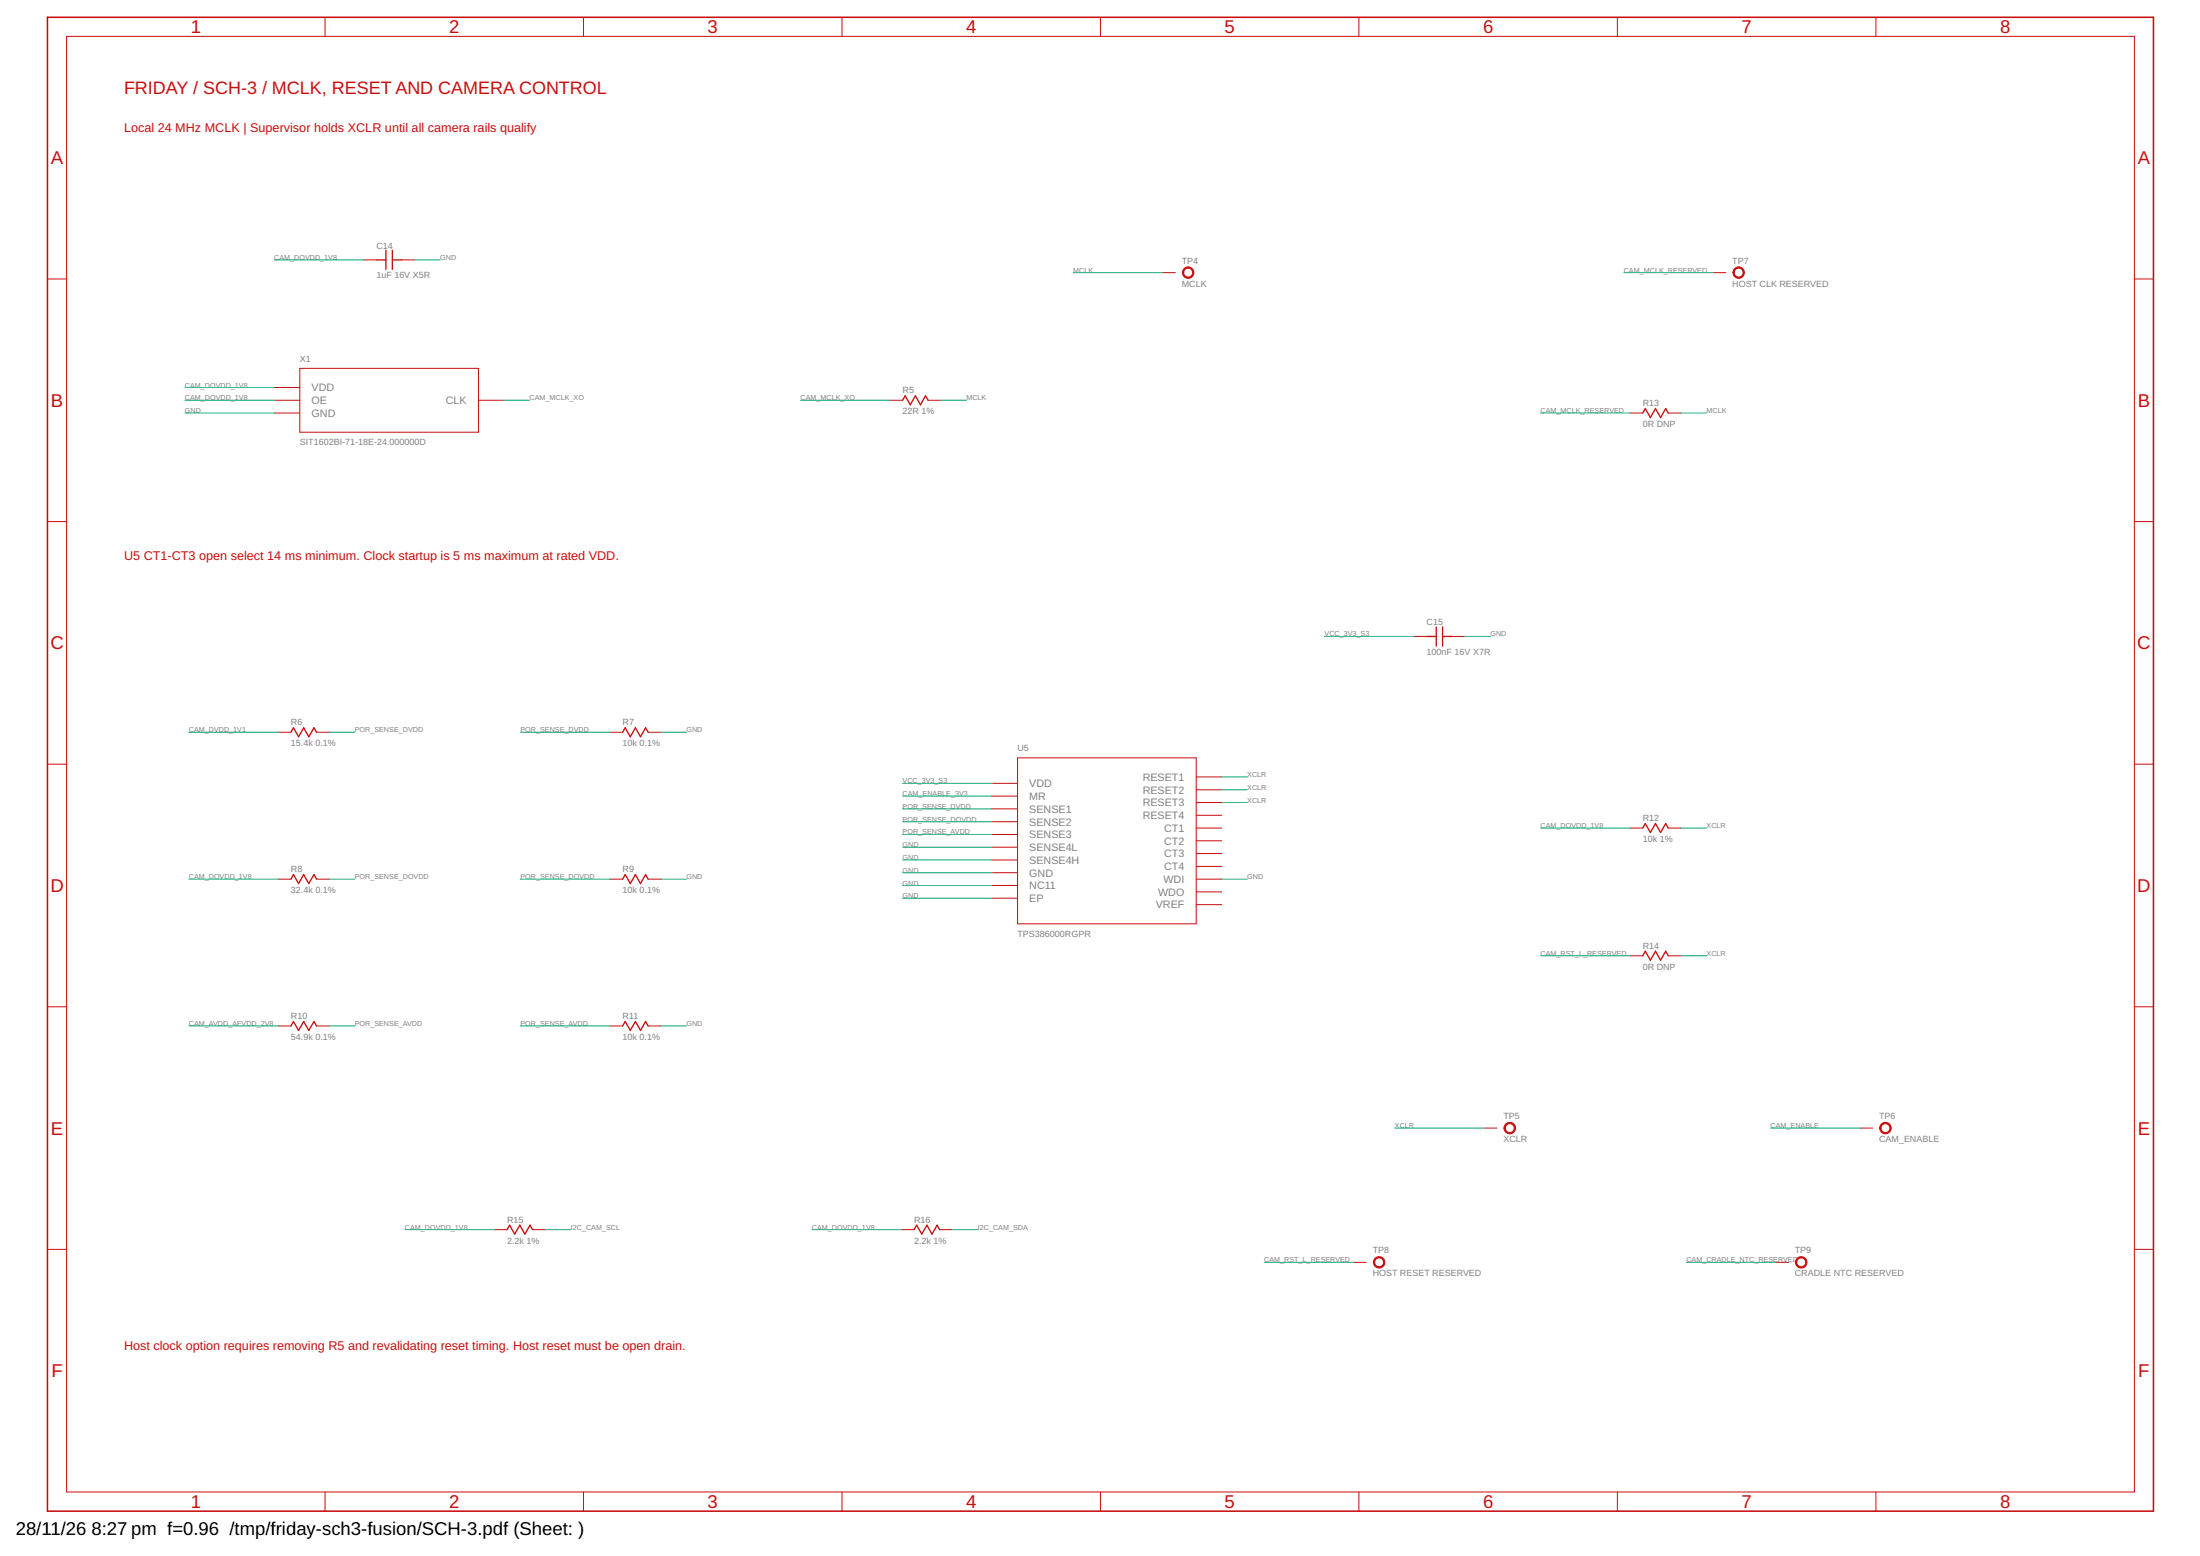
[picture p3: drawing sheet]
<svg xmlns="http://www.w3.org/2000/svg" width="420mm" height="297mm" viewBox="0 0 420 297" stroke-linecap="round" stroke-linejoin="round" font-family="sans-serif">
<path d="M9.1 3.3h402.2v285.2h-402.2z" fill="none" stroke="#c90d0c" stroke-width=".3"/>
<g fill="none" stroke="#c90d0c" stroke-width=".19">
<path d="M12.7 6.9h394.9v277.9h-394.9zM62.1 3.3v3.6M111.4 3.3v3.6M160.8 3.3v3.6M210.2 3.3v3.6M259.5 3.3v3.6M308.9 3.3v3.6M358.3 3.3v3.6M9.1 53.3h3.6M69.4 49.6h2.5M76.8 49.6h2.4M222 52h2.5"/>
<path d="M327.2 52h2.4M407.6 53.3h3.7M52.4 74h4.9M52.4 76.4h4.9M52.4 78.8h4.9M57.3 70.3h34.1v12.2h-34.1zM91.4 76.4h4.9M169.9 76.4h2.5M177.2 76.4h2.5M311.3 78.8h2.4M318.6 78.8h2.4M9.1 99.6h3.6"/>
<path d="M407.6 99.6h3.7M53.1 139.8h2.5M60.5 139.8h2.4M116.5 139.8h2.4M123.8 139.8h2.4M270 121.5h2.5M277.3 121.5h2.5M9.1 145.9h3.6M189.4 149.5h4.9M189.4 152h4.9M189.4 154.4h4.9M189.4 156.9h4.9"/>
<path d="M189.4 159.3h4.9M194.3 144.7h34.2v31.7h-34.2zM228.5 148.3h4.8M228.5 150.8h4.8M228.5 153.2h4.8M228.5 155.6h4.8M228.5 158.1h4.8M311.3 158.1h2.4M318.6 158.1h2.4M407.6 145.9h3.7M53.1 167.8h2.5M60.5 167.8h2.4"/>
<path d="M116.5 167.8h2.4M123.8 167.8h2.4M189.4 161.7h4.9M189.4 164.2h4.9M189.4 166.6h4.9M189.4 169h4.9M189.4 171.5h4.9M228.5 160.5h4.8M228.5 162.9h4.8M228.5 165.4h4.8M228.5 167.8h4.8M228.5 170.3h4.8"/>
<path d="M228.5 172.7h4.8M9.1 192.2h3.6M53.1 195.9h2.5M60.5 195.9h2.4M116.5 195.9h2.4M123.8 195.9h2.4M311.3 182.5h2.4M318.6 182.5h2.4M407.6 192.2h3.7M283.5 215.3h2.4M355.2 215.3h2.5M9.1 238.5h3.6"/>
<path d="M94.4 234.7h2.4M101.7 234.7h2.4M172.1 234.7h2.5M179.5 234.7h2.4M407.6 238.5h3.7M258.5 241h2.4M339.1 241h2.5M62.1 284.8v3.7M111.4 284.8v3.7M160.8 284.8v3.7M210.2 284.8v3.7M259.5 284.8v3.7"/>
<path d="M308.9 284.8v3.7M358.3 284.8v3.7"/>
</g>
<g fill="none" stroke="#c90d0c" stroke-width=".25">
<path d="M71.9 49.6h1.8M73.7 47.8v3.6M74.9 47.8v3.6M74.9 49.6h1.9M172.4 76.4l.5-.8 .9 1.7 1-1.7 1 1.7 1-1.7 .4 .8M313.7 78.8l.5-.8 1 1.7 1-1.7 .9 1.7 1-1.7 .5 .8M274.3 119.7v3.6M275.5 119.7v3.6M55.6 139.8l.4-.9 1 1.8 1-1.8 1 1.8 1-1.8 .5 .9M118.9 139.8l.5-.9 1 1.8 .9-1.8 1 1.8 1-1.8 .5 .9M272.5 121.5h1.8M275.5 121.5h1.8"/>
<path d="M313.7 158.1l.5-.9 1 1.7 1-1.7 .9 1.7 1-1.7 .5 .9M55.6 167.8l.4-.8 1 1.7 1-1.7 1 1.7 1-1.7 .5 .8M118.9 167.8l.5-.8 1 1.7 .9-1.7 1 1.7 1-1.7 .5 .8M55.6 195.9l.4-.9 1 1.7 1-1.7 1 1.7 1-1.7 .5 .9M118.9 195.9l.5-.9 1 1.7 .9-1.7 1 1.7 1-1.7 .5 .9M313.7 182.5l.5-.9 1 1.7 1-1.7 .9 1.7 1-1.7 .5 .9M96.8 234.7l.5-.8 1 1.7 1-1.7 .9 1.7 1-1.7 .5 .8M174.6 234.7l.5-.8 .9 1.7 1-1.7 1 1.7 1-1.7 .5 .8"/>
</g>
<g fill="#c90d0c" stroke="#c90d0c" stroke-width=".19">
<path d="M226.2 51.2a1.09 1.09 0 0 1 1.7 .3 1.09 1.09 0 0 1-.7 1.6 1.09 1.09 0 0 1-1.4-1.1h.3a.85 .85 0 0 1 1.1-.8 .85 .85 0 0 1 .3 1.4 .85 .85 0 0 1-1.4-.3v-.3h-.3z" fill-rule="evenodd"/>
<path d="M287.6 214.5a1.1 1.1 0 0 1 1.7 .4 1.1 1.1 0 0 1-.7 1.5 1.1 1.1 0 0 1-1.4-1.1h.3a.85 .85 0 0 1 1.2-.7 .85 .85 0 0 1 .2 1.4 .85 .85 0 0 1-1.4-.4v-.3h-.3z" fill-rule="evenodd"/>
<path d="M359.4 214.5a1.1 1.1 0 0 1 1.7 .4 1.1 1.1 0 0 1-.8 1.5 1.1 1.1 0 0 1-1.3-1.1h.2a.86 .86 0 0 1 1.3-.7 .86 .86 0 0 1 .1 1.5 .86 .86 0 0 1-1.3-.5l-.1-.3h-.2z" fill-rule="evenodd"/>
<path d="M331.3 51.2a1.09 1.09 0 0 1 1.7 .4 1.09 1.09 0 0 1-.7 1.5 1.09 1.09 0 0 1-1.3-1.1h.2a.85 .85 0 0 1 1.2-.8 .85 .85 0 0 1 .2 1.4 .85 .85 0 0 1-1.4-.3v-.3h-.2z" fill-rule="evenodd"/>
<path d="M262.7 240.2a1.09 1.09 0 0 1 1.6 .2 1.09 1.09 0 0 1-.6 1.6 1.09 1.09 0 0 1-1.4-1h.2a.85 .85 0 0 1 1.2-.8 .85 .85 0 0 1 .3 1.4 .85 .85 0 0 1-1.4-.4l-.1-.2h-.2z" fill-rule="evenodd"/>
<path d="M343.3 240.2a1.1 1.1 0 0 1 1.7 .3 1.1 1.1 0 0 1-.7 1.6 1.1 1.1 0 0 1-1.4-1.1h.3a.86 .86 0 0 1 1.2-.7 .86 .86 0 0 1 .1 1.4 .86 .86 0 0 1-1.3-.5v-.2h-.3z" fill-rule="evenodd"/>
</g>
<g fill="none" stroke="#0dab76" stroke-width=".19">
<path d="M52.4 49.6h17M79.2 49.6h4.9M205 52h17M310.1 52h17.1M35.3 74h17.1M35.3 76.4h17.1M35.3 78.8h17.1M96.3 76.4h4.8M152.9 76.4h17M179.7 76.4h4.9M294.2 78.8h17.1M321 78.8h4.9"/>
<path d="M36.1 139.8h17M62.9 139.8h4.9M99.4 139.8h17.1M126.2 139.8h4.9M253 121.5h17M279.8 121.5h4.8M172.4 149.5h17M172.4 152h17M172.4 154.4h17M172.4 156.9h17M172.4 159.3h17M233.3 148.3h4.9"/>
<path d="M233.3 150.8h4.9M233.3 153.2h4.9M294.2 158.1h17.1M321 158.1h4.9M36.1 167.8h17M62.9 167.8h4.9M99.4 167.8h17.1M126.2 167.8h4.9M172.4 161.7h17M172.4 164.2h17M172.4 169h17M172.4 166.6h17"/>
<path d="M172.4 171.5h17M233.3 167.8h4.9M36.1 195.9h17M62.9 195.9h4.9M99.4 195.9h17.1M126.2 195.9h4.9M294.2 182.5h17.1M321 182.5h4.9M266.4 215.3h17.1M338.1 215.3h17.1M77.3 234.7h17.1M104.1 234.7h4.9"/>
<path d="M155.1 234.7h17M181.9 234.7h4.9M241.4 241h17.1M322.1 241h17"/>
</g>
<g font-size="3.5" fill="#c90d0c">
<text x="36.4" y="6.4">1</text>
<text x="85.8" y="6.4">2</text>
<text x="135.1" y="6.4">3</text>
<text x="184.5" y="6.4">4</text>
<text x="233.9" y="6.4">5</text>
<text x="283.2" y="6.4">6</text>
<text x="332.6" y="6.4">7</text>
<text x="382" y="6.4">8</text>
<text x="9.7" y="31.4">A</text>
<text x="408.3" y="31.4">A</text>
<text x="9.7" y="77.7">B</text>
<text x="408.3" y="77.7">B</text>
<text x="9.6" y="124">C</text>
<text x="408.2" y="124">C</text>
<text x="9.6" y="170.3">D</text>
<text x="408.2" y="170.3">D</text>
<text x="9.7" y="216.6">E</text>
<text x="408.3" y="216.6">E</text>
<text x="9.8" y="262.9">F</text>
<text x="408.4" y="262.9">F</text>
<text x="36.4" y="287.9">1</text>
<text x="85.8" y="287.9">2</text>
<text x="135.1" y="287.9">3</text>
<text x="184.5" y="287.9">4</text>
<text x="233.9" y="287.9">5</text>
<text x="283.2" y="287.9">6</text>
<text x="332.6" y="287.9">7</text>
<text x="382" y="287.9">8</text>
</g>
<g font-size="3.5">
<text x="3" y="293">28/11/26</text>
<text x="17.5" y="293">8:27 pm f=0.96 /tmp/friday-sch3-fusion/SCH-3.pdf (Sheet: )</text>
</g>
<text font-size="3.4" fill="#c90d0c" x="23.7" y="17.9">FRIDAY / SCH-3 / MCLK, RESET AND CAMERA CONTROL</text>
<g font-size="2.4" fill="#c90d0c">
<text x="23.7" y="25.2">Local 24 MHz MCLK | Supervisor holds XCLR until all camera rails qualify</text>
<text x="23.7" y="106.9">U5 CT1-CT3 open select 14 ms minimum. Clock startup is 5 ms maximum at rated VDD.</text>
<text x="23.7" y="257.8">Host clock option requires removing R5 and revalidating reset timing. Host reset must be open drain.</text>
</g>
<g font-size="2.1" fill="#808080">
<text x="59.5" y="74.7">VDD</text>
<text x="59.5" y="77.2">OE</text>
<text x="85.1" y="77.1">CLK</text>
<text x="59.5" y="79.6">GND</text>
<text x="218.2" y="149.1">RESET1</text>
<text x="196.6" y="150.3">VDD</text>
<text x="196.6" y="152.7">MR</text>
<text x="196.6" y="155.1">SENSE1</text>
<text x="218.2" y="151.5">RESET2</text>
<text x="218.2" y="153.9">RESET3</text>
<text x="196.6" y="157.6">SENSE2</text>
<text x="196.6" y="160">SENSE3</text>
<text x="218.2" y="156.4">RESET4</text>
<text x="222.3" y="158.8">CT1</text>
<text x="222.3" y="161.2">CT2</text>
<text x="196.6" y="162.5">SENSE4L</text>
<text x="196.6" y="164.9">SENSE4H</text>
<text x="196.6" y="167.3">GND</text>
<text x="222.3" y="163.7">CT3</text>
<text x="222.3" y="166.1">CT4</text>
<text x="196.6" y="169.8">NC11</text>
<text x="196.6" y="172.2">EP</text>
<text x="220.7" y="173.4">VREF</text>
<text x="221.2" y="171">WDO</text>
<text x="222.2" y="168.6">WDI</text>
</g>
<g font-size="1.7" fill="#808080">
<text x="71.9" y="47.5">C14</text>
<text x="71.9" y="53.1">1uF 16V X5R</text>
<text x="225.7" y="50.3">TP4</text>
<text x="330.8" y="50.3">TP7</text>
<text x="225.7" y="54.7">MCLK</text>
<text x="330.8" y="54.7">HOST CLK RESERVED</text>
<text x="57.3" y="69.1">X1</text>
<text x="172.4" y="75.1">R5</text>
<text x="313.7" y="77.5">R13</text>
<text x="172.4" y="79.1">22R 1%</text>
<text x="313.7" y="81.5">0R DNP</text>
<text x="57.3" y="85">SIT1602BI-71-18E-24.000000D</text>
<text x="272.5" y="119.4">C15</text>
<text x="272.5" y="125">100nF 16V X7R</text>
<text x="55.6" y="142.5">15.4k 0.1%</text>
<text x="55.6" y="138.5">R6</text>
<text x="118.9" y="142.5">10k 0.1%</text>
<text x="118.9" y="138.5">R7</text>
<text x="194.3" y="143.4">U5</text>
<text x="313.7" y="160.8">10k 1%</text>
<text x="313.7" y="156.7">R12</text>
<text x="55.6" y="166.5">R8</text>
<text x="118.9" y="166.5">R9</text>
<text x="55.6" y="170.5">32.4k 0.1%</text>
<text x="118.9" y="170.5">10k 0.1%</text>
<text x="194.3" y="178.8">TPS386000RGPR</text>
<text x="313.7" y="185.1">0R DNP</text>
<text x="313.7" y="181.1">R14</text>
<text x="55.6" y="194.5">R10</text>
<text x="118.9" y="194.5">R11</text>
<text x="55.6" y="198.5">54.9k 0.1%</text>
<text x="118.9" y="198.5">10k 0.1%</text>
<text x="287.1" y="213.6">TP5</text>
<text x="358.9" y="213.6">TP6</text>
<text x="287.1" y="218">XCLR</text>
<text x="358.9" y="218">CAM_ENABLE</text>
<text x="96.8" y="233.4">R15</text>
<text x="174.6" y="233.4">R16</text>
<text x="96.8" y="237.4">2.2k 1%</text>
<text x="174.6" y="237.4">2.2k 1%</text>
<text x="262.2" y="239.3">TP8</text>
<text x="342.8" y="239.3">TP9</text>
<text x="262.2" y="243.7">HOST RESET RESERVED</text>
<text x="342.8" y="243.7">CRADLE NTC RESERVED</text>
</g>
<g font-size="1.4" fill="#808080">
<text x="52.4" y="49.6">CAM_DOVDD_1V8</text>
<text x="84.1" y="49.6">GND</text>
<text x="205" y="52">MCLK</text>
<text x="310.1" y="52">CAM_MCLK_RESERVED</text>
<text x="35.3" y="74">CAM_DOVDD_1V8</text>
<text x="35.3" y="76.4">CAM_DOVDD_1V8</text>
<text x="101.1" y="76.4">CAM_MCLK_XO</text>
<text x="152.9" y="76.4">CAM_MCLK_XO</text>
<text x="184.6" y="76.4">MCLK</text>
<text x="35.3" y="78.9">GND</text>
<text x="294.2" y="78.9">CAM_MCLK_RESERVED</text>
<text x="325.9" y="78.9">MCLK</text>
<text x="253" y="121.5">VCC_3V3_S3</text>
<text x="284.7" y="121.5">GND</text>
<text x="36.1" y="139.8">CAM_DVDD_1V1</text>
<text x="67.8" y="139.8">POR_SENSE_DVDD</text>
<text x="99.4" y="139.8">POR_SENSE_DVDD</text>
<text x="131.1" y="139.8">GND</text>
<text x="172.4" y="149.5">VCC_3V3_S3</text>
<text x="238.2" y="148.3">XCLR</text>
<text x="172.4" y="152">CAM_ENABLE_3V3</text>
<text x="172.4" y="154.4">POR_SENSE_DVDD</text>
<text x="238.2" y="150.8">XCLR</text>
<text x="238.2" y="153.2">XCLR</text>
<text x="172.4" y="161.7">GND</text>
<text x="172.4" y="156.9">POR_SENSE_DOVDD</text>
<text x="172.4" y="159.3">POR_SENSE_AVDD</text>
<text x="294.2" y="158.1">CAM_DOVDD_1V8</text>
<text x="325.9" y="158.1">XCLR</text>
<text x="36.1" y="167.8">CAM_DOVDD_1V8</text>
<text x="67.8" y="167.8">POR_SENSE_DOVDD</text>
<text x="99.4" y="167.8">POR_SENSE_DOVDD</text>
<text x="131.1" y="167.8">GND</text>
<text x="172.4" y="164.2">GND</text>
<text x="172.4" y="166.6">GND</text>
<text x="238.2" y="167.8">GND</text>
<text x="172.4" y="169">GND</text>
<text x="172.4" y="171.5">GND</text>
<text x="294.2" y="182.4">CAM_RST_L_RESERVED</text>
<text x="325.9" y="182.4">XCLR</text>
<text x="36.1" y="195.9">CAM_AVDD_AFVDD_2V8</text>
<text x="67.8" y="195.9">POR_SENSE_AVDD</text>
<text x="99.4" y="195.9">POR_SENSE_AVDD</text>
<text x="131.1" y="195.9">GND</text>
<text x="266.4" y="215.4">XCLR</text>
<text x="338.1" y="215.4">CAM_ENABLE</text>
<text x="77.3" y="234.7">CAM_DOVDD_1V8</text>
<text x="109" y="234.7">I2C_CAM_SCL</text>
<text x="155.1" y="234.7">CAM_DOVDD_1V8</text>
<text x="186.8" y="234.7">I2C_CAM_SDA</text>
<text x="241.4" y="241">CAM_RST_L_RESERVED</text>
<text x="322.1" y="241">CAM_CRADLE_NTC_RESERVED</text>
</g>
</svg>
